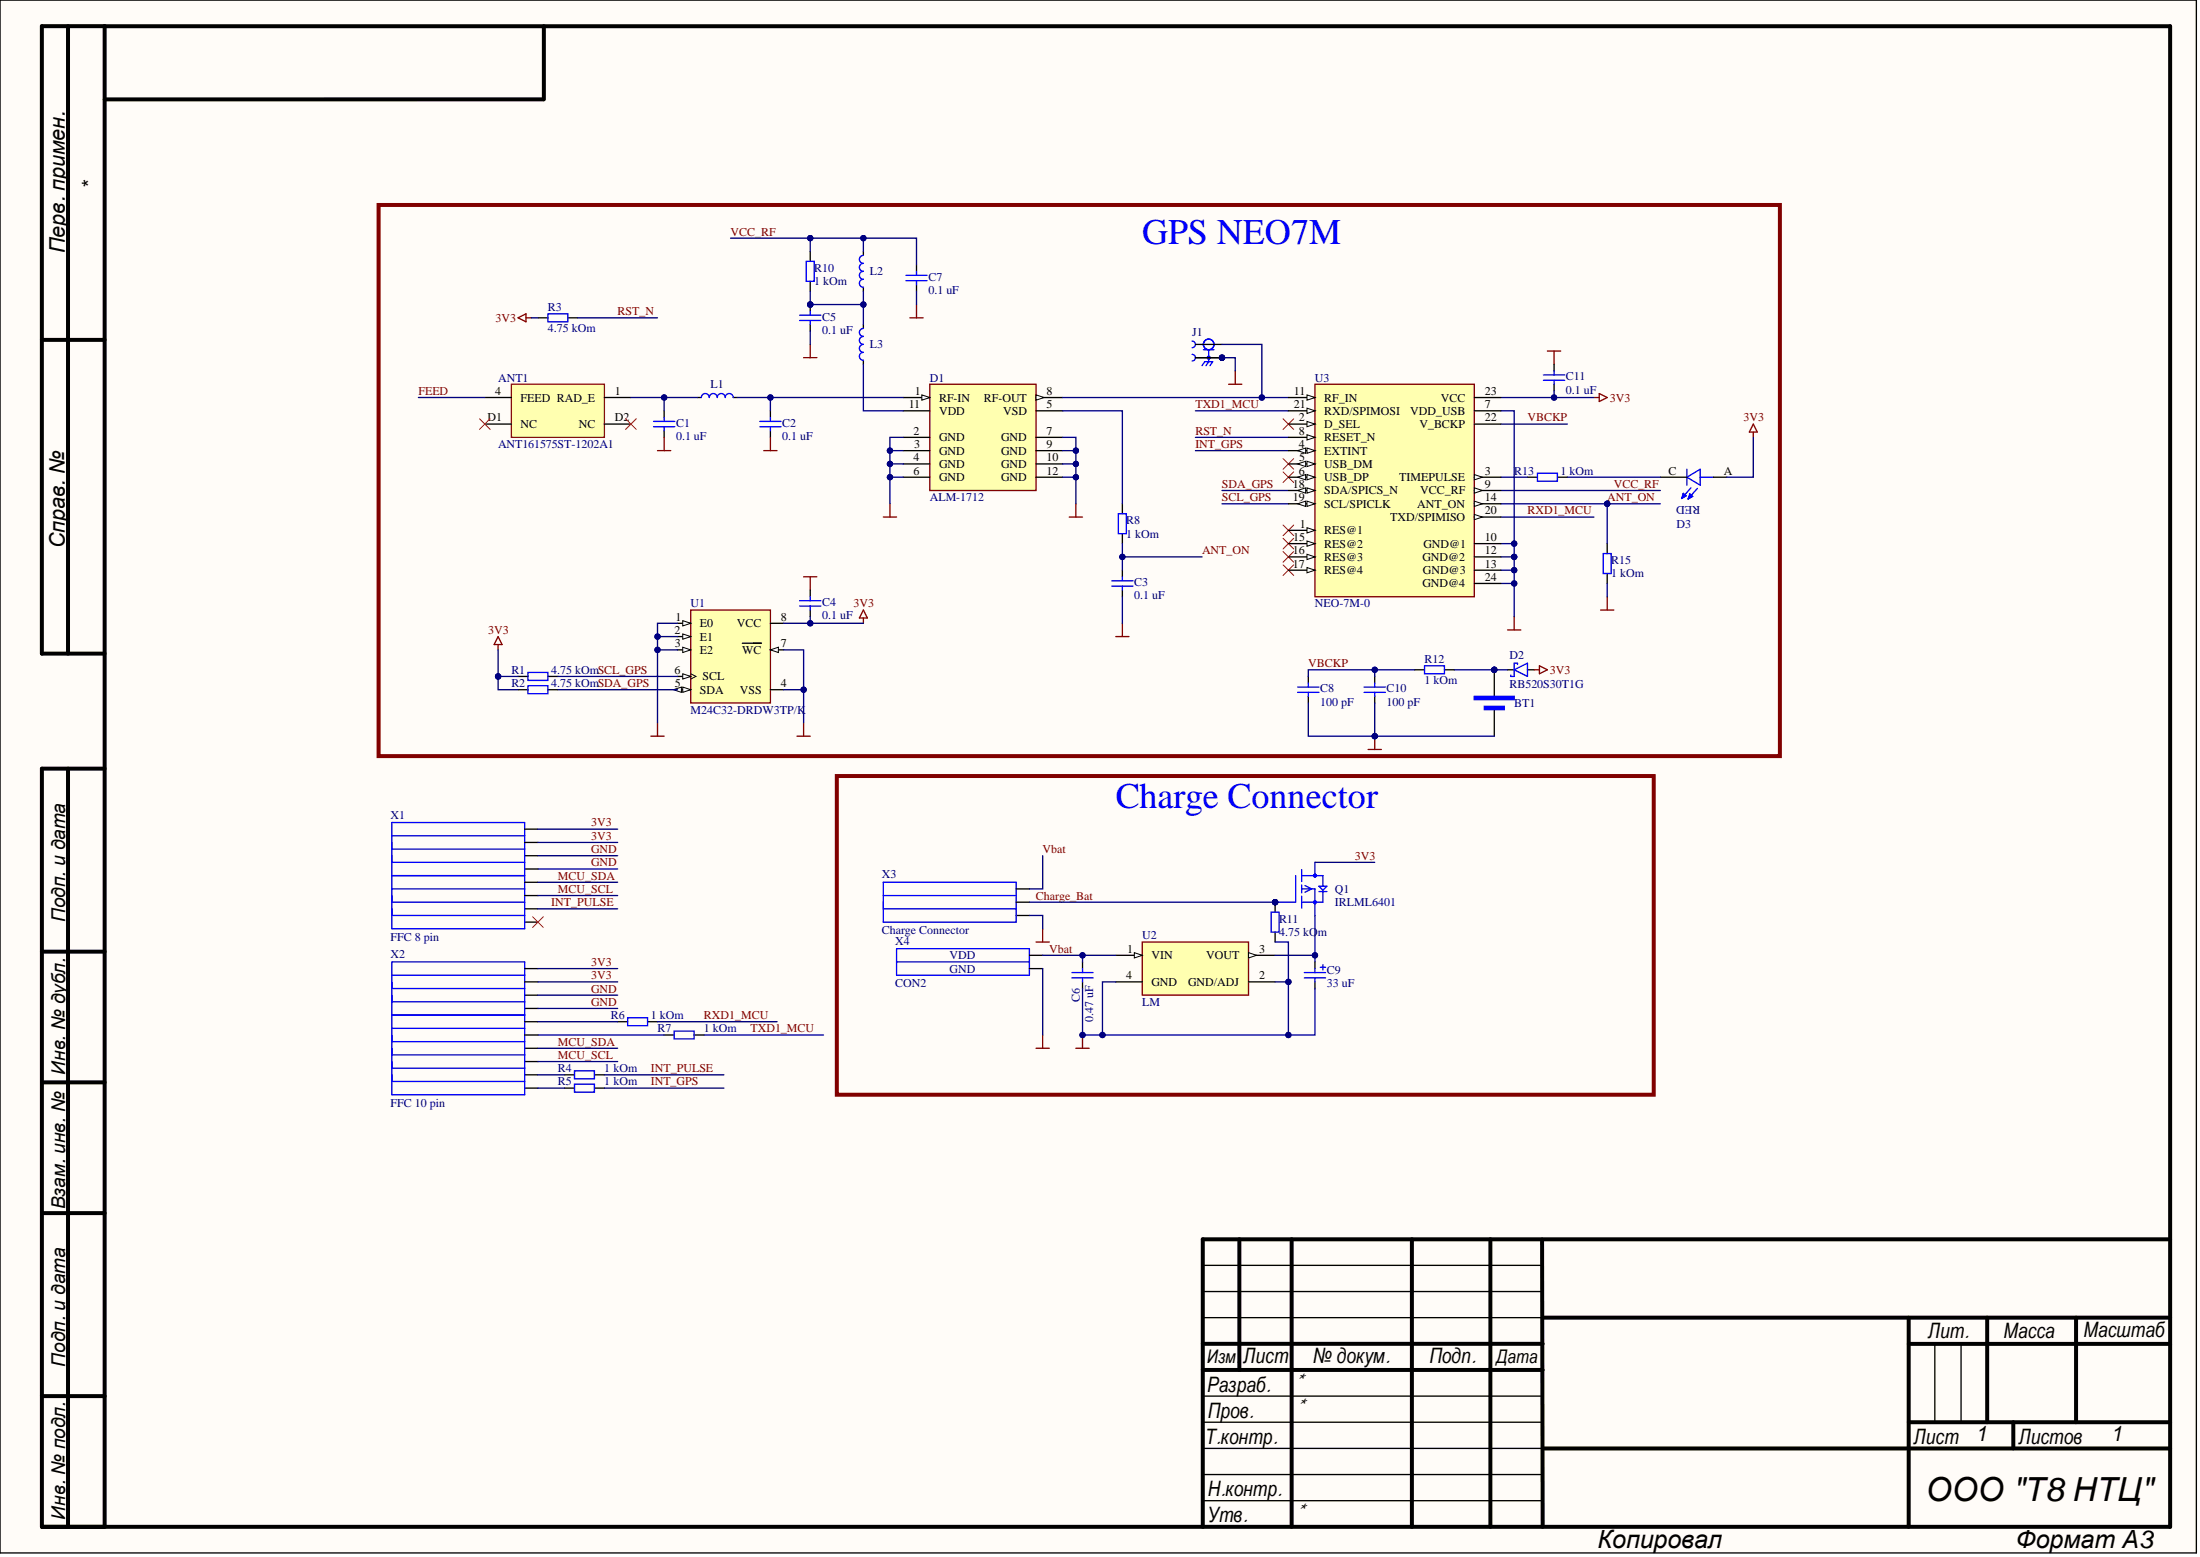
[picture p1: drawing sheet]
# Altium project GPS_WS_NEO7M.PrjPcb
1 sheet, 41 parts. Net scope: global (net labels, ports and power ports of the same name join across sheets).
Board files: GPS_WS_NEO7M.PcbDoc, GPS_WS_NEO7M трафарет.PcbDoc

## Sheet GPS_WS_NEO7M.SchDoc
size 420 x 297 mm; Author: Шафиев Р. И.; CompanyName: HSE; SheetNumber: 1; SheetTotal: 1

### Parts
ANT1  ANT161575ST-1202A1  [ANT161575ST1202A1]
BT1  ML414H_IV01E  [SEIKO_ML414H_IV01E]  (value not drawn)
C1  value 0.1 uF  [CAPC1005X55N]  (hidden comment: STD_CAP)
C2  value 0.1 uF  [CAPC1005X55N]  (hidden comment: STD_CAP)
C3  value 0.1 uF  [CAPC1005X55N]  (hidden comment: STD_CAP)
C4  value 0.1 uF  [CAPC1005X55N]  (hidden comment: STD_CAP)
C5  value 0.1 uF  [CAPC1005X55N]  (hidden comment: STD_CAP)
C6  value 0.47 uF  [CAPC1608X90N]  (hidden comment: STD_CAP)
C7  value 0.1 uF  [CAPC1608X90N]  (hidden comment: STD_CAP)
C8  value 100 pF  [CAPC1005X55N]  (hidden comment: STD_CAP)
C9  value 33 uF  [CAPMP3216X180N]  (hidden comment: STD_CAP_POL)
C10  value 100 pF  [CAPC1005X55N]  (hidden comment: STD_CAP)
C11  value 0.1 uF  [CAPC1005X55N]  (hidden comment: STD_CAP)
D1  ALM-1712  [ALM-1712]
D2  RB520S30T1G  [SOD523]
D3  7012X1  [LED_7012X1]  (value not drawn)
J1  CONUFL001-SMD  [LINX_CONUFL001-SMD]  (value not drawn)
L1  STD_IND  [RESC1005X40N]  (value not drawn)
L2  STD_IND  [RESC1005X40N]  (value not drawn)
L3  STD_IND  [RESC1005X40N]  (value not drawn)
Q1  IRLML6401  [SOT23]
R1  value 4.75 kOm  [RESC1005X40N]  (hidden comment: 2904)
R2  value 4.75 kOm  [RESC1005X40N]  (hidden comment: 2904)
R3  value 4.75 kOm  [RESC1005X40N]  (hidden comment: 2904)
R4  value 1 kOm  [RESC1005X40N]  (hidden comment: 2839)
R5  value 1 kOm  [RESC1005X40N]  (hidden comment: 2839)
R6  value 1 kOm  [RESC1005X40N]  (hidden comment: 2839)
R7  value 1 kOm  [RESC1005X40N]  (hidden comment: 2839)
R8  value 1 kOm  [RESC1005X40N]  (hidden comment: 2839)
R10  value 1 kOm  [RESC1005X40N]  (hidden comment: 2839)
R11  value 4.75 kOm  [RESC1005X40N]  (hidden comment: 2904)
R12  value 1 kOm  [RESC1005X40N]  (hidden comment: 2839)
R13  value 1 kOm  [RESC1005X40N]  (hidden comment: 2839)
R15  value 1 kOm  [RESC1005X40N]  (hidden comment: 2839)
U1  M24C32-DRDW3TP/K  [SOP65P640X120-8N]
U2  LM  [SOT229P700X180-4N]
U3  NEO-7M-0  [XCVR_NEO-7M-0]
X1  FFC 8 pin  [Charge Connector]
X2  FFC 10 pin  [SAMTEC_ZF5S-10-01-T-WT]
X3  Charge Connector  [POGO PINS]
X4  CON2  [CON2]

### Blocks framed on the sheet
GPS NEO7M: ANT1 BT1 C1-C5 C7 C8 C10 C11 D1-D3 J1 L1-L3 R1-R3 R8 R10 R12 R13 R15 U1 U3
Charge Connector: C6 C9 Q1 R11 U2 X3 X4

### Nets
3V3: C4.2 C11.2 D2.2(A) D3.A Q1.3(D) R1.1 R2.1 R3.2 U1.8(VCC) U3.23(VCC) X1.1 X1.2 X2.1 X2.2
GND: BT1.2(NEG) C1.2 C2.2 C3.2 C4.1 C5.2 C6.2 C7.2 C8.2 C9.2 C10.2 C11.1 D1.2(GND) D1.3(GND) D1.4(GND) D1.6(GND) D1.7(GND) D1.9(GND) D1.10(GND) D1.12(GND) J1.2 J1.3 R11.1 R15.2 U1.1(E0) U1.2(E1) U1.3(E2) U1.4(VSS) U1.7(~{WC}) U2.2(GND/ADJ) U2.4(GND) U3.7(VDD_USB) U3.10(GND@1) U3.12(GND@2) U3.13(GND@3) U3.24(GND@4) X1.3 X1.4 X2.3 X2.4 X3.3 X4.2
ANT_ON: C3.1 R8.2 R15.1 U3.14(ANT_ON)
Charge_Bat: Q1.1(G) R11.2 X3.2
FEED: ANT1.4(FEED)
INT_GPS: R5.2 U3.4(EXTINT)
INT_PULSE: R4.2 X1.7
MCU_SCL: X1.6 X2.8
MCU_SDA: X1.5 X2.7
RST_N: R3.1 U3.8(RESET_N)
RXD1_MCU: R6.1 U3.20(TXD/SPIMISO)
SCL_GPS: R1.2 U1.6(SCL) U3.19(SCL/SPICLK)
SDA_GPS: R2.2 U1.5(SDA) U3.18(SDA/SPICS_N)
TXD1_MCU: R7.2 U3.21(RXD/SPIMOSI)
Vbat: C6.1 U2.1(VIN) X3.1 X4.1
VBCKP: C8.1 C10.1 R12.2 U3.22(V_BCKP)
VCC_RF: C7.1 L2.2 R10.1 U3.9(VCC_RF)
NetANT1_1: ANT1.1(RAD_E) C1.1 L1.1
NetBT1_1: BT1.1(POS) D2.1(K) R12.1
NetC2_1: C2.1 D1.1(RF-IN) L1.2
NetC5_1: C5.1 L2.1 L3.2 R10.2
NetC9_1: C9.1 Q1.2(S) U2.3(VOUT)
NetD1_5: D1.5(VSD) R8.1
NetD1_8: D1.8(RF-OUT) J1.1 U3.11(RF_IN)
NetD1_11: D1.11(VDD) L3.1
NetD3_C: D3.C R13.1
NetR4_1: R4.1 X2.9
NetR5_1: R5.1 X2.10
NetR6_2: R6.2 X2.5
NetR7_1: R7.1 X2.6
NetR13_2: R13.2 U3.3(TIMEPULSE)

Not connected (* = marked no-connect by the designer): ANT1 D1(NC)* D2(NC)*; U3 1(RES@1)* 2(D_SEL)* 5(USB_DM)* 6(USB_DP)* 15(RES@2)* 16(RES@3)* 17(RES@4)*; X1 8*

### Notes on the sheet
- VDD
- GND
